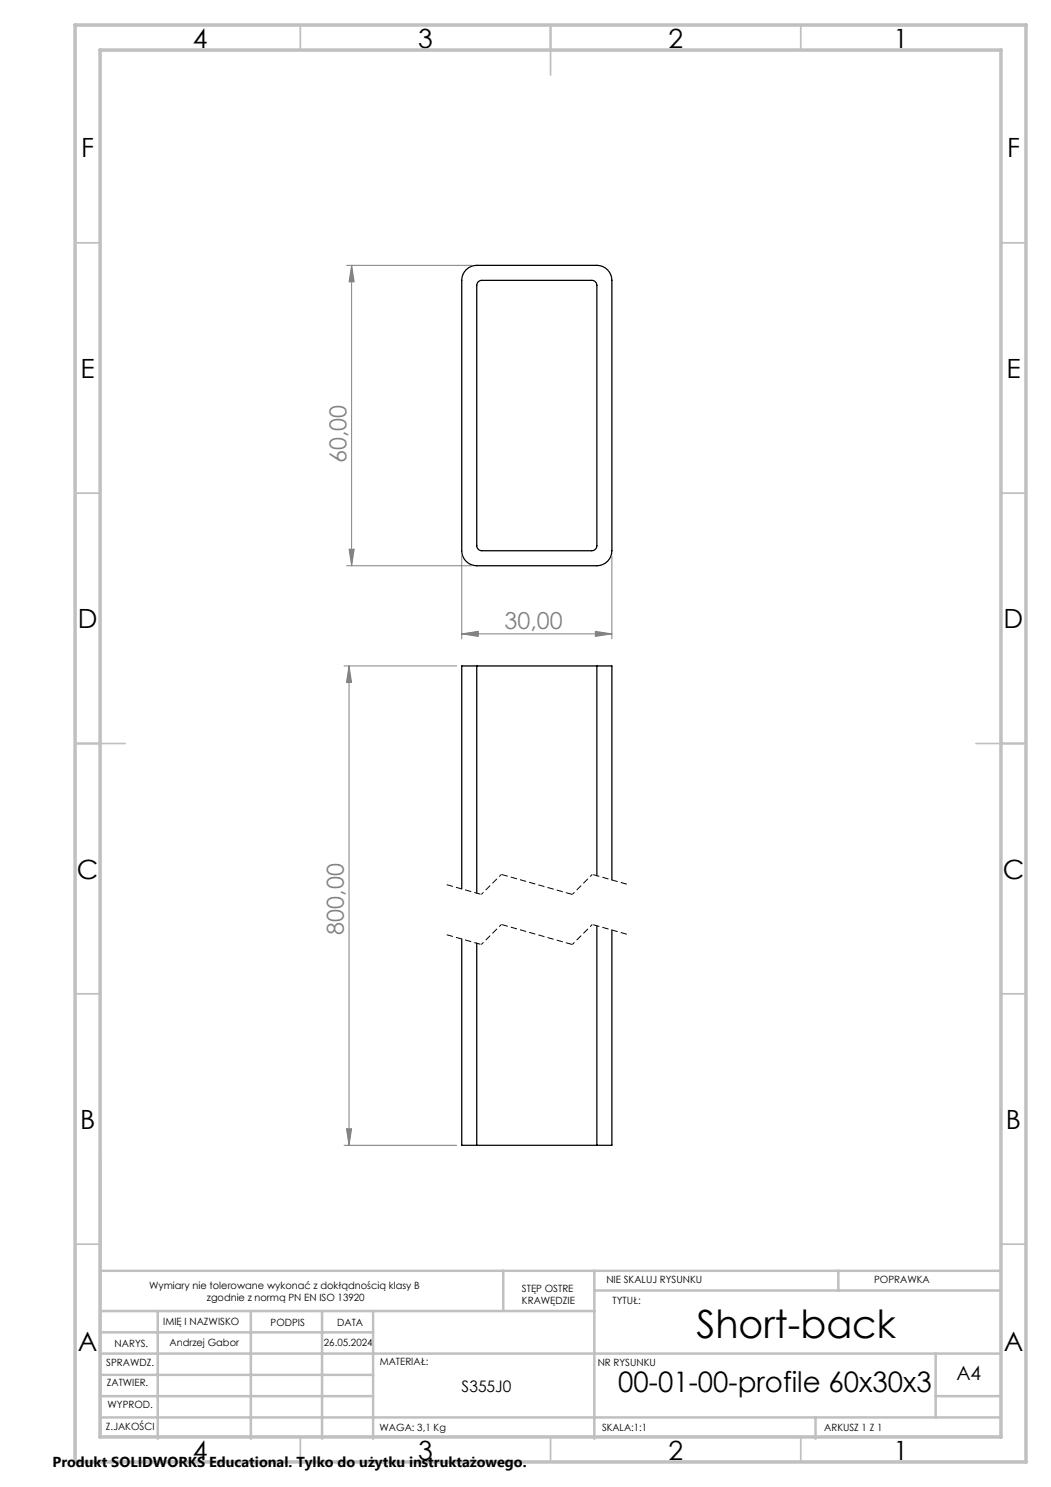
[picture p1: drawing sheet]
<svg xmlns="http://www.w3.org/2000/svg" width="210mm" height="297mm" viewBox="0 0 210 297" stroke-linecap="round" stroke-linejoin="round" font-family="sans-serif">
<path d="M93.1 53.9a3 3 0 0 1 2.2-.9h24a3 3 0 0 1 3 3v54a3 3 0 0 1-3 3h-24a3 3 0 0 1-3-3v-54a3 3 0 0 1 .8-2.1zM95.6 56.3l.7-.3h22a1 1 0 0 1 1 1v52a1 1 0 0 1-1 1h-22a1 1 0 0 1-1-1v-52zM95.3 133h-3v44.5M95.3 133v45.4M95.3 133h24M119.3 133h3v42.8M119.3 133v41.9M92.3 187.5v41.3h3M95.3 188.4v40.4M119.3 184.9v43.9M122.3 185.8v43h-3M95.3 228.8h24" fill="none" stroke="#000" stroke-width=".25"/>
<g fill="none" stroke="#808080" stroke-width=".2">
<path d="M69.3 53h25M70.3 53l.5 3.3h-1zM70.3 53v60M69.3 113h25M69.8 109.7h1l-.5 3.3zM92.3 111v16.6M122.3 111v16.6M68.7 133h22.6M69.7 133l.5 3.3h-1zM69.7 133v95.8M92.3 126.6l3.3-.5v1zM92.3 126.6h30"/>
<path d="M119 126.1l3.3 .5-3.3 .5zM68.7 228.8h22.6M69.2 225.5h1l-.5 3.3z"/>
</g>
<path d="M96.2 178.6l-7.1-2M125.4 176.6l-7.1-2M96.2 188.6l-7.1-2M125.4 186.6l-7.1-2" fill="none" stroke="#000" stroke-width=".2" stroke-dasharray="1.3 .6" stroke-dashoffset="-.2" stroke-linecap="butt"/>
<path d="M100.2 174.6l-4 4M118.3 174.6l-4 4M100.2 184.6l-4 4M118.3 184.6l-4 4" fill="none" stroke="#000" stroke-width=".2" stroke-dasharray="1.3 .6" stroke-dashoffset=".7" stroke-linecap="butt"/>
<path d="M114.3 178.6l-14.1-4M114.3 188.6l-14.1-4" fill="none" stroke="#000" stroke-width=".2" stroke-dasharray="1.3 .6" stroke-dashoffset="-.1" stroke-linecap="butt"/>
<path d="M20 253.8h180" fill="none" stroke="#c0c0c0" stroke-width=".2"/>
<g fill="none" stroke="#c0c0c0" stroke-width=".35">
<path d="M60 5v5M110 5v10M160 5v5M15 48.5h5M200 48.5h5M15 98.5h5M200 98.5h5M15 148.5h10M195 148.5h10M15 198.5h5M200 198.5h5M15 248.5h5"/>
<path d="M200 248.5h5M60 287v5M110 287v5M160 287v5"/>
</g>
<g fill="none" stroke="#c0c0c0" stroke-width=".5">
<path d="M20 231.8v55.2M20 253.8h180M100.6 253.8v8.1M118.8 253.8v33.6M118.8 257.8h81.2M167.5 253.8v4M20 266.1h54.6M20 261.9h98.8M20 278.9h54.6M20 274.6h54.6M20 270.4h180M31.5 261.9v25.5"/>
<path d="M50.1 261.9v25.5M64.4 261.9v25.5M74.6 261.9v25.5M187 278.9h13M187 270.4v12.7M20 283.1h180M163 283.1v4.3"/>
</g>
<path d="M15 5h190v287h-190zM20 10h180v277h-180z" fill="none" stroke="#c0c0c0" stroke-width=".7"/>
<g fill="#808080">
<path d="M69.8 109.7h1l-.5 3.3zM70.3 53l.5 3.3h-1z"/>
<path d="M69.7 133l.5 3.3h-1zM69.2 225.5h1l-.5 3.3z"/>
<path d="M92.3 126.6l3.3-.5v1zM119 126.1l3.3 .5-3.3 .5z"/>
</g>
<text font-size="7.8" x="139.2" y="267.3">Short-back</text>
<text font-size="5.6" x="123.5" y="278.1">00-01-00-profile 60x30x3</text>
<g font-size="5.3">
<text x="38.5" y="9.5">4</text>
<text x="83.5" y="9.5">3</text>
<text x="133.6" y="9.5">2</text>
<text x="178.6" y="9.5">1</text>
<text x="16.2" y="31.3">F</text>
<text x="201.2" y="31.3">F</text>
<text x="16.1" y="75.5">E</text>
<text x="201.1" y="75.5">E</text>
<text x="15.5" y="125.5">D</text>
<text x="200.5" y="125.5">D</text>
<text x="15.4" y="175.5">C</text>
<text x="200.4" y="175.5">C</text>
<text x="16" y="225.5">B</text>
<text x="201" y="225.5">B</text>
<text x="15.5" y="269.8">A</text>
<text x="200.5" y="269.8">A</text>
<text x="38.5" y="291.5">4</text>
<text x="83.5" y="291.5">3</text>
<text x="133.6" y="291.5">2</text>
<text x="178.6" y="291.5">1</text>
</g>
<g font-size="4.7" fill="#808080">
<text x="69.2" y="92.5" transform="rotate(-90 69.2 92.5)">60,00</text>
<text x="100.8" y="125.6">30,00</text>
<text x="68.7" y="186.7" transform="rotate(-90 68.7 186.7)">800,00</text>
</g>
<text font-size="3.9" x="191.1" y="275.7">A4</text>
<text font-size="3.2" x="92.2" y="278.1">S355J0</text>
<text font-size="2.9" x="10.5" y="292.9">Produkt SOLIDWORKS Educational. Tylko do użytku instruktażowego.</text>
<g font-size="2">
<text x="29.8" y="257.4">Wymiary nie tolerowane wykonać z dokłądnością klasy B</text>
<text x="121.2" y="256.3">NIE SKALUJ RYSUNKU</text>
<text x="174.6" y="256.3">POPRAWKA</text>
<text x="41.3" y="259.9">zgodnie z normą PN EN ISO 13920</text>
<text x="104.3" y="258">STĘP OSTRE</text>
<text x="104.3" y="260.5">KRAWĘDZIE</text>
<text x="122.4" y="260.5">TYTUŁ:</text>
<text x="22.9" y="269">NARYS.</text>
<text x="32.6" y="264.6">IMIĘ I NAZWISKO</text>
<text x="33.9" y="268.8">Andrzej Gabor</text>
<text x="54.1" y="264.7">PODPIS</text>
<text x="64.7" y="268.8">26.05.2024</text>
<text x="67.4" y="264.7">DATA</text>
<text x="21.2" y="272.7">SPRAWDZ.</text>
<text x="75.9" y="272.7">MATERIAŁ:</text>
<text x="119.4" y="272.8">NR RYSUNKU</text>
<text x="21.3" y="276.8">ZATWIER.</text>
<text x="21.5" y="281.2">WYPROD.</text>
<text x="21.2" y="285.6">Z.JAKOŚCI</text>
<text x="75.8" y="285.7">WAGA: 3,1 Kg</text>
<text x="120.3" y="285.8">SKALA:1:1</text>
<text x="164.7" y="285.8">ARKUSZ 1 Z 1</text>
</g>
</svg>
